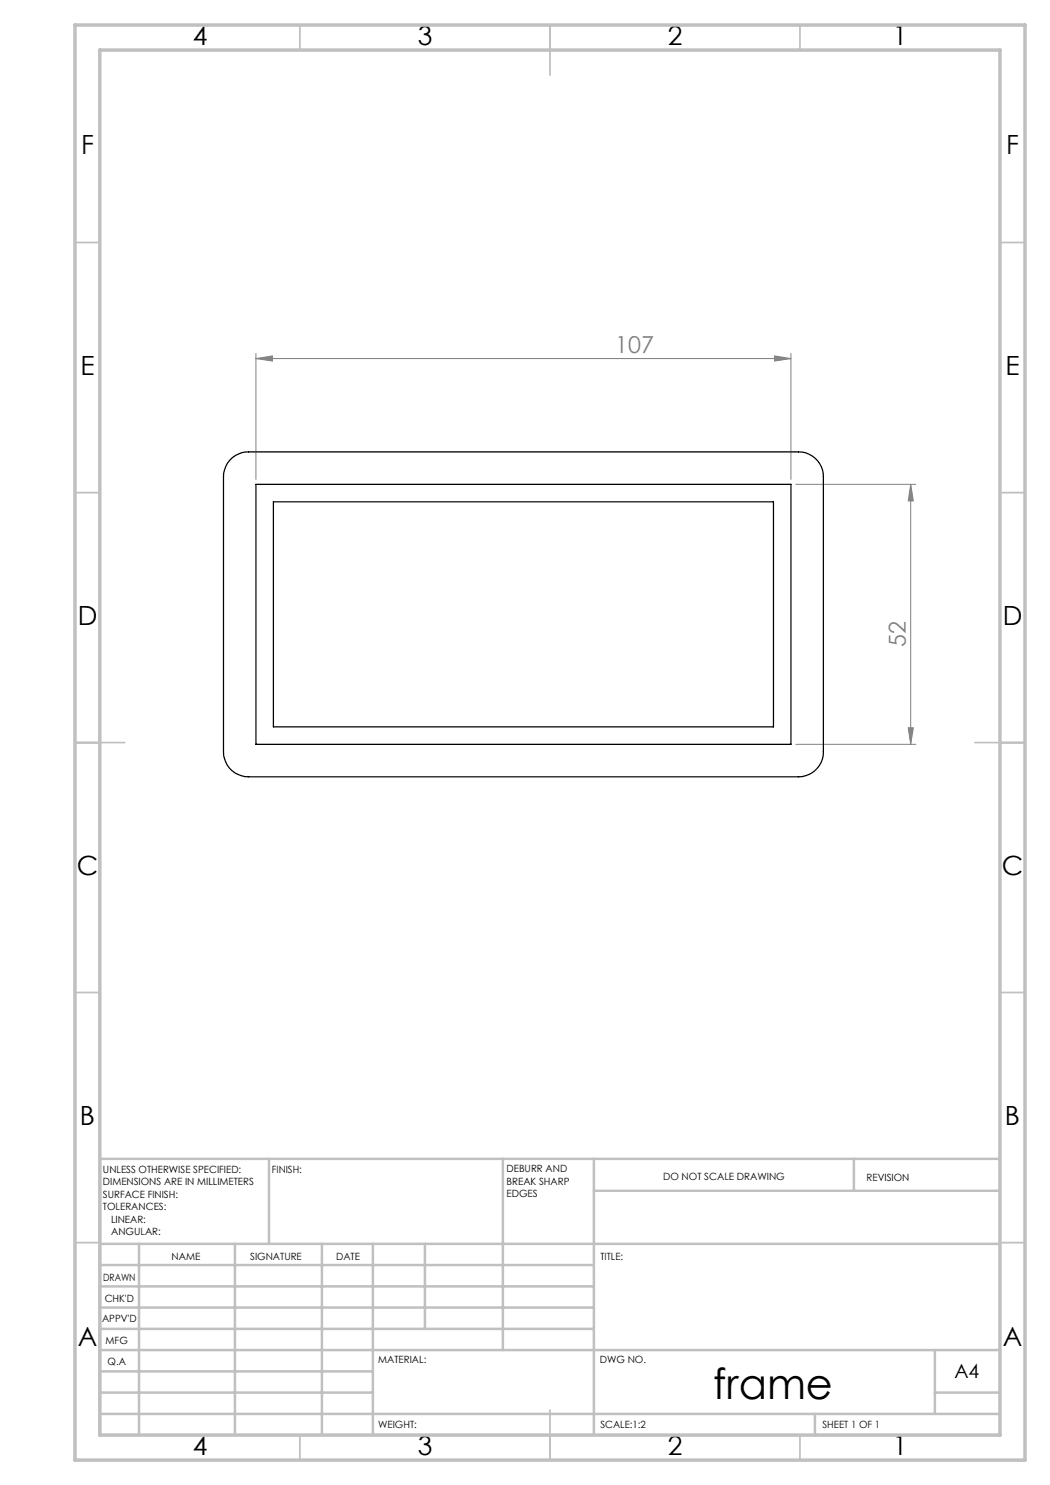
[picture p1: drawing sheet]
<svg xmlns="http://www.w3.org/2000/svg" width="210mm" height="297mm" viewBox="0 0 210 297" stroke-linecap="round" stroke-linejoin="round" font-family="sans-serif">
<path d="M51.2 71.7l3.3-.5v1zM51.2 70.7v25.2M51.2 71.7h107M154.9 71.2l3.3 .5-3.3 .5zM158.2 70.7v25.2M159.2 96.9h24M182.1 96.9l.6 3.3h-1.1zM182.1 96.9v52M159.2 148.9h24M181.6 145.6h1.1l-.6 3.3z" fill="none" stroke="#808080" stroke-width=".2"/>
<g fill="none" stroke="#c0c0c0" stroke-width=".35">
<path d="M60 5v5M110 5v10M160 5v5M15 48.5h5M200 48.5h5M15 98.5h5M200 98.5h5M15 148.5h10M195 148.5h10M15 198.5h5M200 198.5h5M15 248.5h5"/>
<path d="M200 248.5h5M60 287v5M110 282v10M160 287v5"/>
</g>
<g fill="none" stroke="#c0c0c0" stroke-width=".5">
<path d="M53.8 231.8v17M100.6 231.8v38.2M118.8 231.8v55.2M118.8 238.2h81.2M170.8 231.8v6.4M200 231.8h-180v55.2M20 248.8h180M20 257.3h98.8M20 253h98.8M27.8 248.8v38.2M47 248.8v38.2M64.4 248.8v38.2"/>
<path d="M74.6 248.8v38.2M85 248.8v17M20 265.8h98.8M20 261.5h98.8M20 278.5h54.6M20 274.3h54.6M20 270h180M187 278.5h13M187 270v12.8M20 282.8h180M163 282.8v4.2"/>
</g>
<path d="M15 5h190v287h-190zM20 10h180v277h-180z" fill="none" stroke="#c0c0c0" stroke-width=".7"/>
<g fill="#808080">
<path d="M51.2 71.7l3.3-.5v1zM154.9 71.2l3.3 .5-3.3 .5z"/>
<path d="M182.1 96.9l.6 3.3h-1.1zM181.6 145.6h1.1l-.6 3.3z"/>
</g>
<path d="M45.9 92.1a5.2 5.2 0 0 1 3.8-1.7h110a5 5 0 0 1 5 5v55a5 5 0 0 1-5 5h-110a5 5 0 0 1-5-5v-55a5.3 5.3 0 0 1 1.2-3.3zM51.2 96.9h107v52h-107zM54.7 100.4h100v45h-100z" fill="none" stroke="#000" stroke-width=".25"/>
<text font-size="8.5" x="142.7" y="279.7">frame</text>
<g font-size="5.3">
<text x="38.5" y="9">4</text>
<text x="83.5" y="9">3</text>
<text x="133.6" y="9">2</text>
<text x="178.6" y="9">1</text>
<text x="16.2" y="30.7">F</text>
<text x="201.2" y="30.7">F</text>
<text x="16.1" y="75">E</text>
<text x="201.1" y="75">E</text>
<text x="15.5" y="125">D</text>
<text x="200.5" y="125">D</text>
<text x="15.4" y="175">C</text>
<text x="200.4" y="175">C</text>
<text x="16" y="225">B</text>
<text x="201" y="225">B</text>
<text x="15.5" y="269.2">A</text>
<text x="200.5" y="269.2">A</text>
<text x="38.5" y="291">4</text>
<text x="83.5" y="291">3</text>
<text x="133.6" y="291">2</text>
<text x="178.6" y="291">1</text>
</g>
<g font-size="4.7" fill="#808080">
<text x="123.1" y="70.7">107</text>
<text x="181.2" y="129.5" transform="rotate(-90 181.2 129.5)">52</text>
</g>
<text font-size="3.9" x="190.9" y="275.5">A4</text>
<g font-size="2">
<text x="20.6" y="234.6">UNLESS OTHERWISE SPECIFIED:</text>
<text x="20.6" y="237.1">DIMENSIONS ARE IN MILLIMETERS</text>
<text x="20.6" y="239.6">SURFACE FINISH:</text>
<text x="54.4" y="234.6">FINISH:</text>
<text x="101.3" y="234.5">DEBURR AND</text>
<text x="101.3" y="237">BREAK SHARP</text>
<text x="101.3" y="239.5">EDGES</text>
<text x="132.6" y="236">DO NOT SCALE DRAWING</text>
<text x="173.3" y="236.2">REVISION</text>
<text x="20.6" y="242.1">TOLERANCES:</text>
<text x="22.2" y="244.6">LINEAR:</text>
<text x="22.2" y="247.1">ANGULAR:</text>
<text x="34.3" y="252">NAME</text>
<text x="50" y="251.9">SIGNATURE</text>
<text x="67.2" y="251.9">DATE</text>
<text x="120.1" y="251.9">TITLE:</text>
<text x="20.6" y="256.1">DRAWN</text>
<text x="20.9" y="260.3">CHK'D</text>
<text x="20.4" y="264.4">APPV'D</text>
<text x="21.1" y="268.8">MFG</text>
<text x="21.5" y="273">Q.A</text>
<text x="75.6" y="272.5">MATERIAL:</text>
<text x="120" y="272.5">DWG NO.</text>
<text x="75.6" y="285.5">WEIGHT:</text>
<text x="120.1" y="285.6">SCALE:1:2</text>
<text x="164.5" y="285.6">SHEET 1 OF 1</text>
</g>
</svg>
